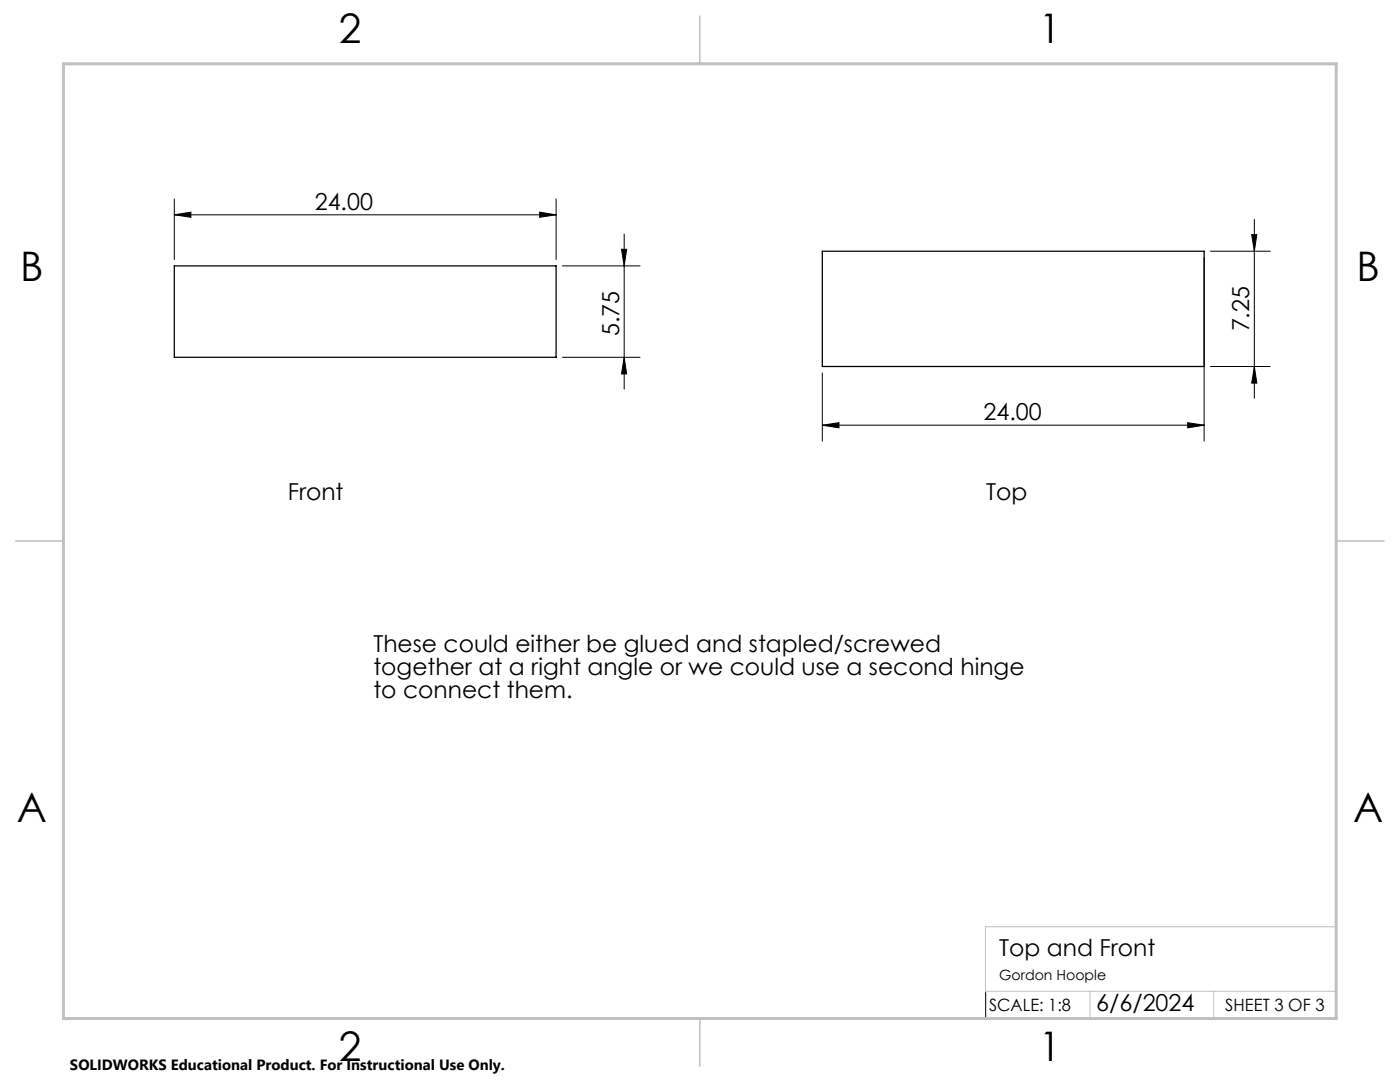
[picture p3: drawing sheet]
<svg xmlns="http://www.w3.org/2000/svg" width="279mm" height="216mm" viewBox="0 0 279 216" stroke-linecap="round" stroke-linejoin="round" font-family="sans-serif">
<path d="M34.8 53.1h76.2v18.2h-76.2zM164.1 50.1h76.2v23h-76.2z" fill="none" stroke="#000" stroke-width=".25"/>
<g fill="none" stroke="#000" stroke-width=".2">
<path d="M34.8 39.7v12.1M111 39.7v12.1M34.8 42.9l3.3-.6v1.1zM34.8 42.9h76.2M107.7 42.3l3.3 .6-3.3 .5zM112.3 53.1h15.4M124 49.7h1.1l-.5 3.4zM124.6 46.7v30.9M240.3 51.4v36.6M241.6 50.1h11.9M249.8 46.8h1l-.5 3.3zM250.3 43.8v35.7"/>
<path d="M112.3 71.3h15.4M124.6 71.3l.5 3.3h-1.1zM164.1 74.4v13.6M241.6 73.1h11.9M250.3 73.1l.5 3.3h-1zM164.1 84.8l3.3-.5v1.1zM164.1 84.8h76.2M237 84.3l3.3 .5-3.3 .6zM196.7 198v5.4"/>
</g>
<path d="M266.7 153.3v49.9h-240M196.6 184.9h70.1M196.6 197.8h70.1M196.7 184.9v12.9M217.5 197.8v5.4M242.2 197.8v5.4" fill="none" stroke="#c0c0c0" stroke-width=".2"/>
<path d="M139.7 3.2v9.5M3.1 107.9h9.6M266.7 107.9h9.5M139.7 203.2v9.6" fill="none" stroke="#c0c0c0" stroke-width=".3"/>
<path d="M12.7 12.7h254v190.5h-254z" fill="none" stroke="#c0c0c0" stroke-width=".6"/>
<g fill="#000">
<path d="M107.7 42.3l3.3 .6-3.3 .5zM34.8 42.9l3.3-.6v1.1z"/>
<path d="M124.6 71.3l.5 3.3h-1.1zM124 49.7h1.1l-.5 3.4z"/>
<path d="M250.3 73.1l.5 3.3h-1zM249.8 46.8h1l-.5 3.3z"/>
<path d="M164.1 84.8l3.3-.5v1.1zM237 84.3l3.3 .5-3.3 .6z"/>
</g>
<g font-size="8.1">
<text x="67.6" y="8.5">2</text>
<text x="207.3" y="8.5">1</text>
<text x="4" y="56.2">B</text>
<text x="270.7" y="56.2">B</text>
<text x="3.3" y="164.1">A</text>
<text x="270" y="164.1">A</text>
<text x="67.6" y="211.7">2</text>
<text x="207.3" y="211.7">1</text>
</g>
<g font-size="4.7">
<text x="62.8" y="41.8">24.00</text>
<text x="123.6" y="67.1" transform="rotate(-90 123.6 67.1)">5.75</text>
<text x="249.3" y="66.1" transform="rotate(-90 249.3 66.1)">7.25</text>
<text x="196.3" y="83.8">24.00</text>
<text x="57.4" y="99.7">Front</text>
<text x="196.8" y="99.7">Top</text>
<text x="74.5" y="130.2">These could either be glued and stapled/screwed</text>
<text x="74.5" y="134.7">together at a right angle or we could use a second hinge</text>
<text x="74.5" y="139.2">to connect them.</text>
<text x="199.4" y="190.7">Top and Front</text>
<text x="218.8" y="201.7">6/6/2024</text>
</g>
<g font-size="3.4">
<text x="197.4" y="201.7">SCALE: 1:8</text>
<text x="244.5" y="201.7">SHEET 3 OF 3</text>
</g>
<text font-size="3" x="14" y="213.5">SOLIDWORKS Educational Product. For Instructional Use Only.</text>
<text font-size="2.8" x="199.4" y="195.5">Gordon Hoople</text>
</svg>
